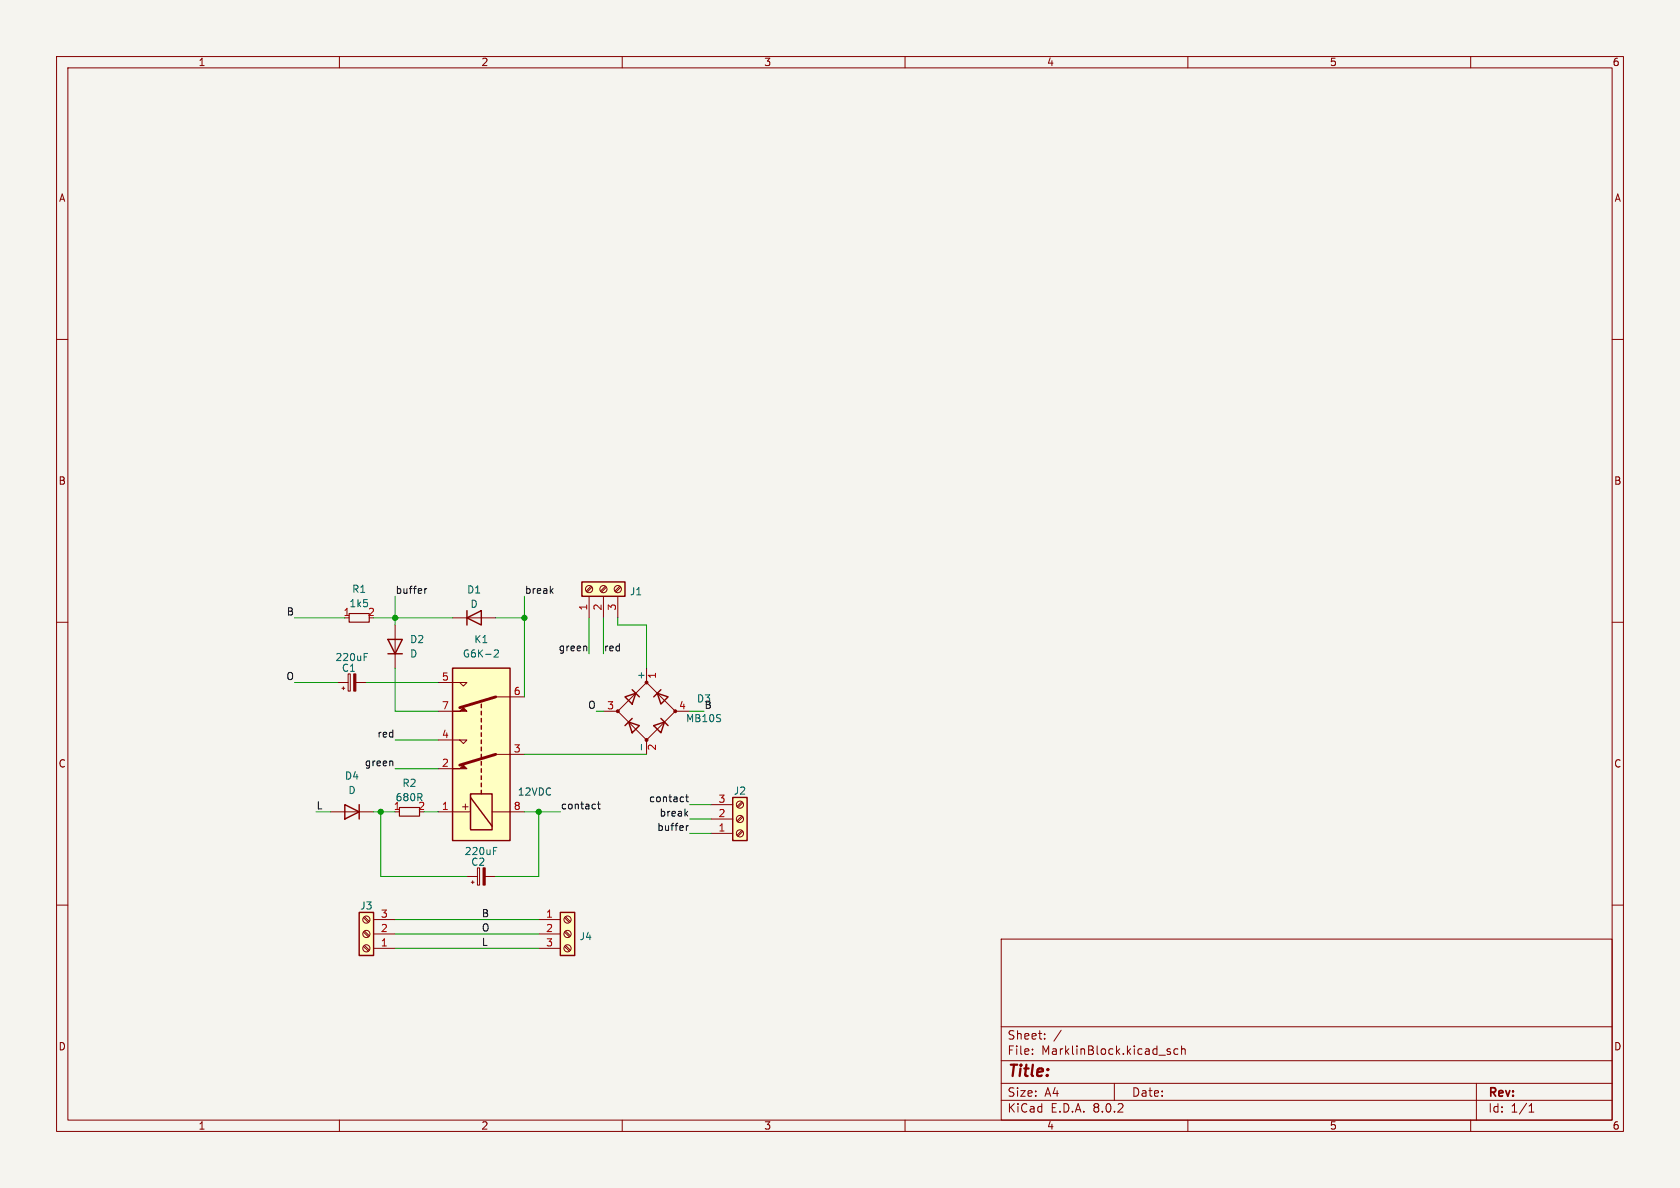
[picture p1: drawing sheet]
(kicad_sch (version 20230121) (generator eeschema)

 (paper "A4")

 (lib_symbols
  (symbol "Connector:Screw_Terminal_01x03" (pin_names (offset 1.016) hide) (in_bom yes) (on_board yes)
   (property "Reference" "J" (at 0 5.08 0) (effects (font (size 1.27 1.27))))
   (property "Value" "Screw_Terminal_01x03" (at 0 -5.08 0) (effects (font (size 1.27 1.27))))
   (property "Footprint" "" (at 0 0 0) (effects (font (size 1.27 1.27)) hide))
   (property "Datasheet" "~" (at 0 0 0) (effects (font (size 1.27 1.27)) hide))
   (symbol "Screw_Terminal_01x03_1_1"
    (rectangle (start -1.27 3.81) (end 1.27 -3.81) (stroke (width 0.254) (type default)) (fill (type background)))
    (circle (center 0 -2.54) (radius 0.635) (stroke (width 0.1524) (type default)) (fill (type none)))
    (polyline (pts (xy -0.5334 -2.2098) (xy 0.3302 -3.048)) (stroke (width 0.1524) (type default)) (fill (type none)))
    (polyline (pts (xy -0.5334 0.3302) (xy 0.3302 -0.508)) (stroke (width 0.1524) (type default)) (fill (type none)))
    (polyline (pts (xy -0.5334 2.8702) (xy 0.3302 2.032)) (stroke (width 0.1524) (type default)) (fill (type none)))
    (polyline (pts (xy -0.3556 -2.032) (xy 0.508 -2.8702)) (stroke (width 0.1524) (type default)) (fill (type none)))
    (polyline (pts (xy -0.3556 0.508) (xy 0.508 -0.3302)) (stroke (width 0.1524) (type default)) (fill (type none)))
    (polyline (pts (xy -0.3556 3.048) (xy 0.508 2.2098)) (stroke (width 0.1524) (type default)) (fill (type none)))
    (circle (center 0 0) (radius 0.635) (stroke (width 0.1524) (type default)) (fill (type none)))
    (circle (center 0 2.54) (radius 0.635) (stroke (width 0.1524) (type default)) (fill (type none)))
    (pin passive line (at -5.08 2.54 0) (length 3.81) (name "Pin_1" (effects (font (size 1.27 1.27)))) (number "1" (effects (font (size 1.27 1.27)))))
    (pin passive line (at -5.08 0 0) (length 3.81) (name "Pin_2" (effects (font (size 1.27 1.27)))) (number "2" (effects (font (size 1.27 1.27)))))
    (pin passive line (at -5.08 -2.54 0) (length 3.81) (name "Pin_3" (effects (font (size 1.27 1.27)))) (number "3" (effects (font (size 1.27 1.27)))))))
  (symbol "Device:C_Polarized_Small" (pin_numbers hide) (pin_names (offset 0.254) hide) (in_bom yes) (on_board yes)
   (property "Reference" "C" (at 0.254 1.778 0) (effects (font (size 1.27 1.27)) (justify left)))
   (property "Value" "C_Polarized_Small" (at 0.254 -2.032 0) (effects (font (size 1.27 1.27)) (justify left)))
   (property "Footprint" "" (at 0 0 0) (effects (font (size 1.27 1.27)) hide))
   (property "Datasheet" "~" (at 0 0 0) (effects (font (size 1.27 1.27)) hide))
   (symbol "C_Polarized_Small_0_1"
    (rectangle (start -1.524 -0.3048) (end 1.524 -0.6858) (stroke (width 0) (type default)) (fill (type outline)))
    (rectangle (start -1.524 0.6858) (end 1.524 0.3048) (stroke (width 0) (type default)) (fill (type none)))
    (polyline (pts (xy -1.27 1.524) (xy -0.762 1.524)) (stroke (width 0) (type default)) (fill (type none)))
    (polyline (pts (xy -1.016 1.27) (xy -1.016 1.778)) (stroke (width 0) (type default)) (fill (type none))))
   (symbol "C_Polarized_Small_1_1"
    (pin passive line (at 0 2.54 270) (length 1.8542) (name "~" (effects (font (size 1.27 1.27)))) (number "1" (effects (font (size 1.27 1.27)))))
    (pin passive line (at 0 -2.54 90) (length 1.8542) (name "~" (effects (font (size 1.27 1.27)))) (number "2" (effects (font (size 1.27 1.27)))))))
  (symbol "Device:D" (pin_numbers hide) (pin_names (offset 1.016) hide) (in_bom yes) (on_board yes)
   (property "Reference" "D" (at 0 2.54 0) (effects (font (size 1.27 1.27))))
   (property "Value" "D" (at 0 -2.54 0) (effects (font (size 1.27 1.27))))
   (property "Footprint" "" (at 0 0 0) (effects (font (size 1.27 1.27)) hide))
   (property "Datasheet" "~" (at 0 0 0) (effects (font (size 1.27 1.27)) hide))
   (symbol "D_0_1"
    (polyline (pts (xy -1.27 1.27) (xy -1.27 -1.27)) (stroke (width 0.254) (type default)) (fill (type none)))
    (polyline (pts (xy 1.27 0) (xy -1.27 0)) (stroke (width 0) (type default)) (fill (type none)))
    (polyline (pts (xy 1.27 1.27) (xy 1.27 -1.27) (xy -1.27 0) (xy 1.27 1.27)) (stroke (width 0.254) (type default)) (fill (type none))))
   (symbol "D_1_1"
    (pin passive line (at -3.81 0 0) (length 2.54) (name "K" (effects (font (size 1.27 1.27)))) (number "1" (effects (font (size 1.27 1.27)))))
    (pin passive line (at 3.81 0 180) (length 2.54) (name "A" (effects (font (size 1.27 1.27)))) (number "2" (effects (font (size 1.27 1.27)))))))
  (symbol "Relay:G6K-2" (in_bom yes) (on_board yes)
   (property "Reference" "K" (at 16.51 3.81 0) (effects (font (size 1.27 1.27)) (justify left)))
   (property "Value" "G6K-2" (at 16.51 1.27 0) (effects (font (size 1.27 1.27)) (justify left)))
   (property "Footprint" "" (at 0 0 0) (effects (font (size 1.27 1.27)) (justify left) hide))
   (property "Datasheet" "http://omronfs.omron.com/en_US/ecb/products/pdf/en-g6k.pdf" (at 0 0 0) (effects (font (size 1.27 1.27)) hide))
   (symbol "G6K-2_0_0"
    (text "+" (at -9.271 2.921 0) (effects (font (size 1.27 1.27)))))
   (symbol "G6K-2_0_1"
    (rectangle (start -15.24 5.08) (end 15.24 -5.08) (stroke (width 0.254) (type default)) (fill (type background)))
    (rectangle (start -13.335 1.905) (end -6.985 -1.905) (stroke (width 0.254) (type default)) (fill (type none)))
    (polyline (pts (xy -12.7 -1.905) (xy -7.62 1.905)) (stroke (width 0.254) (type default)) (fill (type none)))
    (polyline (pts (xy -10.16 -5.08) (xy -10.16 -1.905)) (stroke (width 0) (type default)) (fill (type none)))
    (polyline (pts (xy -10.16 5.08) (xy -10.16 1.905)) (stroke (width 0) (type default)) (fill (type none)))
    (polyline (pts (xy -6.985 0) (xy -6.35 0)) (stroke (width 0.254) (type default)) (fill (type none)))
    (polyline (pts (xy -5.715 0) (xy -5.08 0)) (stroke (width 0.254) (type default)) (fill (type none)))
    (polyline (pts (xy -4.445 0) (xy -3.81 0)) (stroke (width 0.254) (type default)) (fill (type none)))
    (polyline (pts (xy -3.175 0) (xy -2.54 0)) (stroke (width 0.254) (type default)) (fill (type none)))
    (polyline (pts (xy -1.905 0) (xy -1.27 0)) (stroke (width 0.254) (type default)) (fill (type none)))
    (polyline (pts (xy -0.635 0) (xy 0 0)) (stroke (width 0.254) (type default)) (fill (type none)))
    (polyline (pts (xy 0 -2.54) (xy -1.905 3.81)) (stroke (width 0.508) (type default)) (fill (type none)))
    (polyline (pts (xy 0 -2.54) (xy 0 -5.08)) (stroke (width 0) (type default)) (fill (type none)))
    (polyline (pts (xy 0.635 0) (xy 1.27 0)) (stroke (width 0.254) (type default)) (fill (type none)))
    (polyline (pts (xy 1.905 0) (xy 2.54 0)) (stroke (width 0.254) (type default)) (fill (type none)))
    (polyline (pts (xy 3.175 0) (xy 3.81 0)) (stroke (width 0.254) (type default)) (fill (type none)))
    (polyline (pts (xy 4.445 0) (xy 5.08 0)) (stroke (width 0.254) (type default)) (fill (type none)))
    (polyline (pts (xy 5.715 0) (xy 6.35 0)) (stroke (width 0.254) (type default)) (fill (type none)))
    (polyline (pts (xy 6.985 0) (xy 7.62 0)) (stroke (width 0.254) (type default)) (fill (type none)))
    (polyline (pts (xy 8.255 0) (xy 8.89 0)) (stroke (width 0.254) (type default)) (fill (type none)))
    (polyline (pts (xy 10.16 -2.54) (xy 8.255 3.81)) (stroke (width 0.508) (type default)) (fill (type none)))
    (polyline (pts (xy 10.16 -2.54) (xy 10.16 -5.08)) (stroke (width 0) (type default)) (fill (type none)))
    (polyline (pts (xy -2.54 5.08) (xy -2.54 2.54) (xy -1.905 3.175) (xy -2.54 3.81)) (stroke (width 0) (type default)) (fill (type outline)))
    (polyline (pts (xy 2.54 5.08) (xy 2.54 2.54) (xy 1.905 3.175) (xy 2.54 3.81)) (stroke (width 0) (type default)) (fill (type none)))
    (polyline (pts (xy 7.62 5.08) (xy 7.62 2.54) (xy 8.255 3.175) (xy 7.62 3.81)) (stroke (width 0) (type default)) (fill (type outline)))
    (polyline (pts (xy 12.7 5.08) (xy 12.7 2.54) (xy 12.065 3.175) (xy 12.7 3.81)) (stroke (width 0) (type default)) (fill (type none))))
   (symbol "G6K-2_1_1"
    (pin passive line (at -10.16 7.62 270) (length 2.54) (name "~" (effects (font (size 1.27 1.27)))) (number "1" (effects (font (size 1.27 1.27)))))
    (pin passive line (at -2.54 7.62 270) (length 2.54) (name "~" (effects (font (size 1.27 1.27)))) (number "2" (effects (font (size 1.27 1.27)))))
    (pin passive line (at 0 -7.62 90) (length 2.54) (name "~" (effects (font (size 1.27 1.27)))) (number "3" (effects (font (size 1.27 1.27)))))
    (pin passive line (at 2.54 7.62 270) (length 2.54) (name "~" (effects (font (size 1.27 1.27)))) (number "4" (effects (font (size 1.27 1.27)))))
    (pin passive line (at 12.7 7.62 270) (length 2.54) (name "~" (effects (font (size 1.27 1.27)))) (number "5" (effects (font (size 1.27 1.27)))))
    (pin passive line (at 10.16 -7.62 90) (length 2.54) (name "~" (effects (font (size 1.27 1.27)))) (number "6" (effects (font (size 1.27 1.27)))))
    (pin passive line (at 7.62 7.62 270) (length 2.54) (name "~" (effects (font (size 1.27 1.27)))) (number "7" (effects (font (size 1.27 1.27)))))
    (pin passive line (at -10.16 -7.62 90) (length 2.54) (name "~" (effects (font (size 1.27 1.27)))) (number "8" (effects (font (size 1.27 1.27)))))))
  (symbol "custom_kicad_lib_sk:MB10S" (pin_names (offset 0)) (in_bom yes) (on_board yes)
   (property "Reference" "D" (at 2.54 6.985 0) (effects (font (size 1.27 1.27)) (justify left)))
   (property "Value" "MB10S" (at 2.54 5.08 0) (effects (font (size 1.27 1.27)) (justify left)))
   (property "Footprint" "Package_TO_SOT_SMD:TO-269AA" (at 0 0 0) (effects (font (size 1.27 1.27)) hide))
   (property "Datasheet" "~" (at 0 0 0) (effects (font (size 1.27 1.27)) hide))
   (property "JLCPCB Part#" "C2488" (at 0 0 0) (effects (font (size 1.27 1.27)) hide))
   (symbol "MB10S_0_1"
    (circle (center -5.08 0) (radius 0.254) (stroke (width 0) (type default)) (fill (type outline)))
    (circle (center 0 -5.08) (radius 0.254) (stroke (width 0) (type default)) (fill (type outline)))
    (polyline (pts (xy -2.54 3.81) (xy -1.27 2.54)) (stroke (width 0.254) (type default)) (fill (type none)))
    (polyline (pts (xy -1.27 -2.54) (xy -2.54 -3.81)) (stroke (width 0.254) (type default)) (fill (type none)))
    (polyline (pts (xy 2.54 -1.27) (xy 3.81 -2.54)) (stroke (width 0.254) (type default)) (fill (type none)))
    (polyline (pts (xy 2.54 1.27) (xy 3.81 2.54)) (stroke (width 0.254) (type default)) (fill (type none)))
    (polyline (pts (xy -3.81 2.54) (xy -2.54 1.27) (xy -1.905 3.175) (xy -3.81 2.54)) (stroke (width 0.254) (type default)) (fill (type none)))
    (polyline (pts (xy -2.54 -1.27) (xy -3.81 -2.54) (xy -1.905 -3.175) (xy -2.54 -1.27)) (stroke (width 0.254) (type default)) (fill (type none)))
    (polyline (pts (xy 1.27 2.54) (xy 2.54 3.81) (xy 3.175 1.905) (xy 1.27 2.54)) (stroke (width 0.254) (type default)) (fill (type none)))
    (polyline (pts (xy 3.175 -1.905) (xy 1.27 -2.54) (xy 2.54 -3.81) (xy 3.175 -1.905)) (stroke (width 0.254) (type default)) (fill (type none)))
    (polyline (pts (xy -5.08 0) (xy 0 -5.08) (xy 5.08 0) (xy 0 5.08) (xy -5.08 0)) (stroke (width 0) (type default)) (fill (type none)))
    (circle (center 0 5.08) (radius 0.254) (stroke (width 0) (type default)) (fill (type outline)))
    (circle (center 5.08 0) (radius 0.254) (stroke (width 0) (type default)) (fill (type outline))))
   (symbol "MB10S_1_1"
    (pin passive line (at 7.62 0 180) (length 2.54) (name "+" (effects (font (size 1.27 1.27)))) (number "1" (effects (font (size 1.27 1.27)))))
    (pin passive line (at -7.62 0 0) (length 2.54) (name "-" (effects (font (size 1.27 1.27)))) (number "2" (effects (font (size 1.27 1.27)))))
    (pin passive line (at 0 7.62 270) (length 2.54) (name "~" (effects (font (size 1.27 1.27)))) (number "3" (effects (font (size 1.27 1.27)))))
    (pin passive line (at 0 -7.62 90) (length 2.54) (name "~" (effects (font (size 1.27 1.27)))) (number "4" (effects (font (size 1.27 1.27)))))))
  (symbol "resistors_0603:R_680R_0603" (in_bom yes) (on_board yes)
   (property "Reference" "R" (at 1.27 2.54 0) (effects (font (size 1.27 1.27))))
   (property "Value" "680R" (at 2.54 -2.54 0) (effects (font (size 1.27 1.27))))
   (property "Footprint" "custom_kicad_lib_sk:R_0603_smalltext" (at 2.54 2.54 0) (effects (font (size 1.27 1.27)) hide))
   (property "Datasheet" "" (at -2.54 0 0) (effects (font (size 1.27 1.27)) hide))
   (property "JLCPCB Part#" "C17798" (at 0 0 0) (effects (font (size 1.27 1.27)) hide))
   (symbol "R_680R_0603_0_1"
    (rectangle (start -0.762 1.778) (end 0.762 -1.778) (stroke (width 0.2032) (type default)) (fill (type none))))
   (symbol "R_680R_0603_1_1"
    (pin passive line (at 0 2.54 270) (length 0.762) (name "~" (effects (font (size 1.27 1.27)))) (number "1" (effects (font (size 1.27 1.27)))))
    (pin passive line (at 0 -2.54 90) (length 0.762) (name "~" (effects (font (size 1.27 1.27)))) (number "2" (effects (font (size 1.27 1.27)))))))
  (symbol "resistors_0805:R_1k5_0805" (in_bom yes) (on_board yes)
   (property "Reference" "R" (at 1.27 2.54 0) (effects (font (size 1.27 1.27))))
   (property "Value" "1k5" (at 2.54 -2.54 0) (effects (font (size 1.27 1.27))))
   (property "Footprint" "custom_kicad_lib_sk:R_0805_handsolder-smalltext" (at 2.54 2.54 0) (effects (font (size 1.27 1.27)) hide))
   (property "Datasheet" "" (at -2.54 0 0) (effects (font (size 1.27 1.27)) hide))
   (property "JLCPCB Part#" "C4310" (at 0 0 0) (effects (font (size 1.27 1.27)) hide))
   (symbol "R_1k5_0805_0_1"
    (rectangle (start -0.762 1.778) (end 0.762 -1.778) (stroke (width 0.2032) (type default)) (fill (type none))))
   (symbol "R_1k5_0805_1_1"
    (pin passive line (at 0 2.54 270) (length 0.762) (name "~" (effects (font (size 1.27 1.27)))) (number "1" (effects (font (size 1.27 1.27)))))
    (pin passive line (at 0 -2.54 90) (length 0.762) (name "~" (effects (font (size 1.27 1.27)))) (number "2" (effects (font (size 1.27 1.27))))))))

 (junction (at 69.85 109.22) (diameter 0) (color 0 0 0 0))
 (junction (at 95.25 143.51) (diameter 0) (color 0 0 0 0))
 (junction (at 67.31 143.51) (diameter 0) (color 0 0 0 0))
 (junction (at 92.71 109.22) (diameter 0) (color 0 0 0 0))

 (wire (pts (xy 52.07 120.65) (xy 59.69 120.65)) (stroke (width 0) (type default)))
 (wire (pts (xy 69.85 125.73) (xy 77.47 125.73)) (stroke (width 0) (type default)))
 (wire (pts (xy 77.47 135.89) (xy 69.85 135.89)) (stroke (width 0) (type default)))
 (wire (pts (xy 69.85 162.56) (xy 95.25 162.56)) (stroke (width 0) (type default)))
 (wire (pts (xy 92.71 109.22) (xy 87.63 109.22)) (stroke (width 0) (type default)))
 (wire (pts (xy 104.14 109.22) (xy 104.14 115.57)) (stroke (width 0) (type default)))
 (wire (pts (xy 77.47 130.81) (xy 69.85 130.81)) (stroke (width 0) (type default)))
 (wire (pts (xy 95.25 143.51) (xy 99.06 143.51)) (stroke (width 0) (type default)))
 (wire (pts (xy 125.73 147.32) (xy 121.92 147.32)) (stroke (width 0) (type default)))
 (wire (pts (xy 92.71 143.51) (xy 95.25 143.51)) (stroke (width 0) (type default)))
 (wire (pts (xy 69.85 105.41) (xy 69.85 109.22)) (stroke (width 0) (type default)))
 (wire (pts (xy 125.73 144.78) (xy 121.92 144.78)) (stroke (width 0) (type default)))
 (wire (pts (xy 67.31 143.51) (xy 69.85 143.51)) (stroke (width 0) (type default)))
 (wire (pts (xy 109.22 109.22) (xy 109.22 110.49)) (stroke (width 0) (type default)))
 (wire (pts (xy 69.85 109.22) (xy 69.85 110.49)) (stroke (width 0) (type default)))
 (wire (pts (xy 109.22 110.49) (xy 114.3 110.49)) (stroke (width 0) (type default)))
 (wire (pts (xy 74.93 143.51) (xy 77.47 143.51)) (stroke (width 0) (type default)))
 (wire (pts (xy 64.77 120.65) (xy 77.47 120.65)) (stroke (width 0) (type default)))
 (wire (pts (xy 66.04 143.51) (xy 67.31 143.51)) (stroke (width 0) (type default)))
 (wire (pts (xy 66.04 109.22) (xy 69.85 109.22)) (stroke (width 0) (type default)))
 (wire (pts (xy 80.01 109.22) (xy 69.85 109.22)) (stroke (width 0) (type default)))
 (wire (pts (xy 125.73 142.24) (xy 121.92 142.24)) (stroke (width 0) (type default)))
 (wire (pts (xy 87.63 154.94) (xy 95.25 154.94)) (stroke (width 0) (type default)))
 (wire (pts (xy 114.3 110.49) (xy 114.3 118.11)) (stroke (width 0) (type default)))
 (wire (pts (xy 52.07 109.22) (xy 60.96 109.22)) (stroke (width 0) (type default)))
 (wire (pts (xy 67.31 154.94) (xy 82.55 154.94)) (stroke (width 0) (type default)))
 (wire (pts (xy 92.71 123.19) (xy 92.71 109.22)) (stroke (width 0) (type default)))
 (wire (pts (xy 121.92 125.73) (xy 124.46 125.73)) (stroke (width 0) (type default)))
 (wire (pts (xy 92.71 105.41) (xy 92.71 109.22)) (stroke (width 0) (type default)))
 (wire (pts (xy 67.31 154.94) (xy 67.31 143.51)) (stroke (width 0) (type default)))
 (wire (pts (xy 95.25 154.94) (xy 95.25 143.51)) (stroke (width 0) (type default)))
 (wire (pts (xy 105.41 125.73) (xy 106.68 125.73)) (stroke (width 0) (type default)))
 (wire (pts (xy 69.85 167.64) (xy 95.25 167.64)) (stroke (width 0) (type default)))
 (wire (pts (xy 55.88 143.51) (xy 58.42 143.51)) (stroke (width 0) (type default)))
 (wire (pts (xy 69.85 118.11) (xy 69.85 125.73)) (stroke (width 0) (type default)))
 (wire (pts (xy 92.71 133.35) (xy 114.3 133.35)) (stroke (width 0) (type default)))
 (wire (pts (xy 106.68 109.22) (xy 106.68 115.57)) (stroke (width 0) (type default)))
 (wire (pts (xy 69.85 165.1) (xy 95.25 165.1)) (stroke (width 0) (type default)))

 (text "12VDC" (at 91.44 140.97 0) (effects (font (size 1.27 1.27)) (justify left bottom)))

 (label "B" (at 124.46 125.73 0) (fields_autoplaced) (effects (font (size 1.27 1.27)) (justify left bottom)))
 (label "buffer" (at 121.92 147.32 180) (fields_autoplaced) (effects (font (size 1.27 1.27)) (justify right bottom)))
 (label "B" (at 52.07 109.22 180) (fields_autoplaced) (effects (font (size 1.27 1.27)) (justify right bottom)))
 (label "O" (at 85.09 165.1 0) (fields_autoplaced) (effects (font (size 1.27 1.27)) (justify left bottom)))
 (label "B" (at 85.09 162.56 0) (fields_autoplaced) (effects (font (size 1.27 1.27)) (justify left bottom)))
 (label "L" (at 85.09 167.64 0) (fields_autoplaced) (effects (font (size 1.27 1.27)) (justify left bottom)))
 (label "red" (at 106.68 115.57 0) (fields_autoplaced) (effects (font (size 1.27 1.27)) (justify left bottom)))
 (label "break" (at 92.71 105.41 0) (fields_autoplaced) (effects (font (size 1.27 1.27)) (justify left bottom)))
 (label "O" (at 105.41 125.73 180) (fields_autoplaced) (effects (font (size 1.27 1.27)) (justify right bottom)))
 (label "red" (at 69.85 130.81 180) (fields_autoplaced) (effects (font (size 1.27 1.27)) (justify right bottom)))
 (label "L" (at 55.88 143.51 0) (fields_autoplaced) (effects (font (size 1.27 1.27)) (justify left bottom)))
 (label "contact" (at 99.06 143.51 0) (fields_autoplaced) (effects (font (size 1.27 1.27)) (justify left bottom)))
 (label "contact" (at 121.92 142.24 180) (fields_autoplaced) (effects (font (size 1.27 1.27)) (justify right bottom)))
 (label "O" (at 52.07 120.65 180) (fields_autoplaced) (effects (font (size 1.27 1.27)) (justify right bottom)))
 (label "buffer" (at 69.85 105.41 0) (fields_autoplaced) (effects (font (size 1.27 1.27)) (justify left bottom)))
 (label "break" (at 121.92 144.78 180) (fields_autoplaced) (effects (font (size 1.27 1.27)) (justify right bottom)))
 (label "green" (at 104.14 115.57 180) (fields_autoplaced) (effects (font (size 1.27 1.27)) (justify right bottom)))
 (label "green" (at 69.85 135.89 180) (fields_autoplaced) (effects (font (size 1.27 1.27)) (justify right bottom)))

 (symbol (lib_id "Device:D") (at 69.85 114.3 90) (unit 1) (in_bom yes) (on_board yes) (dnp no) (fields_autoplaced)
  (property "Reference" "D2" (at 72.39 113.03 90) (effects (font (size 1.27 1.27)) (justify right)))
  (property "Value" "D" (at 72.39 115.57 90) (effects (font (size 1.27 1.27)) (justify right)))
  (property "Footprint" "Diode_SMD:D_SOD-123F" (at 69.85 114.3 0) (effects (font (size 1.27 1.27)) hide))
  (property "Datasheet" "~" (at 69.85 114.3 0) (effects (font (size 1.27 1.27)) hide))
  (property "JLCPCB Part#" "C64898" (at 69.85 114.3 0) (effects (font (size 1.27 1.27)) hide)) (pin "1") (pin "2"))

 (symbol (lib_id "Device:C_Polarized_Small") (at 85.09 154.94 90) (unit 1) (in_bom yes) (on_board yes) (dnp no)
  (property "Reference" "C2" (at 84.5439 152.3802 90) (effects (font (size 1.27 1.27))))
  (property "Value" "220uF" (at 85.09 150.495 90) (effects (font (size 1.27 1.27))))
  (property "Footprint" "Capacitor_SMD:CP_Elec_8x10" (at 85.09 154.94 0) (effects (font (size 1.27 1.27)) hide))
  (property "Datasheet" "~" (at 85.09 154.94 0) (effects (font (size 1.27 1.27)) hide))
  (property "JLCPCB Part#" "C136294" (at 85.09 154.94 90) (effects (font (size 1.27 1.27)) hide)) (pin "1") (pin "2"))

 (symbol (lib_id "Connector:Screw_Terminal_01x03") (at 130.81 144.78 0) (mirror x) (unit 1) (in_bom yes) (on_board yes) (dnp no) (fields_autoplaced)
  (property "Reference" "J2" (at 130.81 139.8072 0) (effects (font (size 1.27 1.27))))
  (property "Value" "Screw_Terminal_01x03" (at 132.842 143.0778 0) (effects (font (size 1.27 1.27)) (justify left) hide))
  (property "Footprint" "Connector_Phoenix_MC:PhoenixContact_MC_1,5_3-G-3.81_1x03_P3.81mm_Horizontal" (at 130.81 144.78 0) (effects (font (size 1.27 1.27)) hide))
  (property "Datasheet" "~" (at 130.81 144.78 0) (effects (font (size 1.27 1.27)) hide)) (pin "1") (pin "2") (pin "3"))

 (symbol (lib_id "Relay:G6K-2") (at 85.09 133.35 90) (unit 1) (in_bom yes) (on_board yes) (dnp no) (fields_autoplaced)
  (property "Reference" "K1" (at 85.09 113.03 90) (effects (font (size 1.27 1.27))))
  (property "Value" "G6K-2" (at 85.09 115.57 90) (effects (font (size 1.27 1.27))))
  (property "Footprint" "Relay_SMD:Relay_DPDT_Omron_G6K-2F-Y" (at 85.09 133.35 0) (effects (font (size 1.27 1.27)) (justify left) hide))
  (property "Datasheet" "http://omronfs.omron.com/en_US/ecb/products/pdf/en-g6k.pdf" (at 85.09 133.35 0) (effects (font (size 1.27 1.27)) hide))
  (property "JLCPCB Part#" "C397192" (at 85.09 133.35 90) (effects (font (size 1.27 1.27)) hide)) (pin "1") (pin "2") (pin "3") (pin "4") (pin "5") (pin "6") (pin "7") (pin "8"))

 (symbol (lib_id "custom_kicad_lib_sk:MB10S") (at 114.3 125.73 90) (unit 1) (in_bom yes) (on_board yes) (dnp no)
  (property "Reference" "D3" (at 124.46 123.5141 90) (effects (font (size 1.27 1.27))))
  (property "Value" "MB10S" (at 124.46 127 90) (effects (font (size 1.27 1.27))))
  (property "Footprint" "Package_TO_SOT_SMD:TO-269AA" (at 114.3 125.73 0) (effects (font (size 1.27 1.27)) hide))
  (property "Datasheet" "~" (at 114.3 125.73 0) (effects (font (size 1.27 1.27)) hide))
  (property "JLCPCB Part#" "C2488" (at 114.3 125.73 0) (effects (font (size 1.27 1.27)) hide)) (pin "1") (pin "2") (pin "3") (pin "4"))

 (symbol (lib_id "resistors_0603:R_680R_0603") (at 72.39 143.51 90) (unit 1) (in_bom yes) (on_board yes) (dnp no) (fields_autoplaced)
  (property "Reference" "R2" (at 72.39 138.43 90) (effects (font (size 1.27 1.27))))
  (property "Value" "680R" (at 72.39 140.97 90) (effects (font (size 1.27 1.27))))
  (property "Footprint" "custom_kicad_lib_sk:R_0603_smalltext" (at 69.85 140.97 0) (effects (font (size 1.27 1.27)) hide))
  (property "Datasheet" "" (at 72.39 146.05 0) (effects (font (size 1.27 1.27)) hide))
  (property "JLCPCB Part#" "C17798" (at 72.39 143.51 0) (effects (font (size 1.27 1.27)) hide)) (pin "1") (pin "2"))

 (symbol (lib_id "Connector:Screw_Terminal_01x03") (at 106.68 104.14 90) (unit 1) (in_bom yes) (on_board yes) (dnp no) (fields_autoplaced)
  (property "Reference" "J1" (at 111.252 104.5738 90) (effects (font (size 1.27 1.27)) (justify right)))
  (property "Value" "Screw_Terminal_01x03" (at 108.3822 102.108 0) (effects (font (size 1.27 1.27)) (justify left) hide))
  (property "Footprint" "Connector_Phoenix_MC:PhoenixContact_MC_1,5_3-G-3.81_1x03_P3.81mm_Horizontal" (at 106.68 104.14 0) (effects (font (size 1.27 1.27)) hide))
  (property "Datasheet" "~" (at 106.68 104.14 0) (effects (font (size 1.27 1.27)) hide)) (pin "1") (pin "2") (pin "3"))

 (symbol (lib_id "Connector:Screw_Terminal_01x03") (at 100.33 165.1 0) (unit 1) (in_bom yes) (on_board yes) (dnp no) (fields_autoplaced)
  (property "Reference" "J4" (at 102.362 165.5338 0) (effects (font (size 1.27 1.27)) (justify left)))
  (property "Value" "Screw_Terminal_01x03" (at 102.362 166.8022 0) (effects (font (size 1.27 1.27)) (justify left) hide))
  (property "Footprint" "Connector_Phoenix_MC:PhoenixContact_MC_1,5_3-G-3.81_1x03_P3.81mm_Horizontal" (at 100.33 165.1 0) (effects (font (size 1.27 1.27)) hide))
  (property "Datasheet" "~" (at 100.33 165.1 0) (effects (font (size 1.27 1.27)) hide)) (pin "1") (pin "2") (pin "3"))

 (symbol (lib_id "Device:C_Polarized_Small") (at 62.23 120.65 90) (unit 1) (in_bom yes) (on_board yes) (dnp no)
  (property "Reference" "C1" (at 61.6839 118.0902 90) (effects (font (size 1.27 1.27))))
  (property "Value" "220uF" (at 62.23 116.205 90) (effects (font (size 1.27 1.27))))
  (property "Footprint" "Capacitor_SMD:CP_Elec_8x10" (at 62.23 120.65 0) (effects (font (size 1.27 1.27)) hide))
  (property "Datasheet" "~" (at 62.23 120.65 0) (effects (font (size 1.27 1.27)) hide))
  (property "JLCPCB Part#" "C136294" (at 62.23 120.65 90) (effects (font (size 1.27 1.27)) hide)) (pin "1") (pin "2"))

 (symbol (lib_id "Device:D") (at 62.23 143.51 180) (unit 1) (in_bom yes) (on_board yes) (dnp no) (fields_autoplaced)
  (property "Reference" "D4" (at 62.23 137.16 0) (effects (font (size 1.27 1.27))))
  (property "Value" "D" (at 62.23 139.7 0) (effects (font (size 1.27 1.27))))
  (property "Footprint" "Diode_SMD:D_SOD-123F" (at 62.23 143.51 0) (effects (font (size 1.27 1.27)) hide))
  (property "Datasheet" "~" (at 62.23 143.51 0) (effects (font (size 1.27 1.27)) hide))
  (property "JLCPCB Part#" "C64898" (at 62.23 143.51 0) (effects (font (size 1.27 1.27)) hide)) (pin "1") (pin "2"))

 (symbol (lib_id "Connector:Screw_Terminal_01x03") (at 64.77 165.1 180) (unit 1) (in_bom yes) (on_board yes) (dnp no) (fields_autoplaced)
  (property "Reference" "J3" (at 64.77 160.1272 0) (effects (font (size 1.27 1.27))))
  (property "Value" "Screw_Terminal_01x03" (at 64.77 160.1271 0) (effects (font (size 1.27 1.27)) hide))
  (property "Footprint" "Connector_Phoenix_MC:PhoenixContact_MC_1,5_3-G-3.81_1x03_P3.81mm_Horizontal" (at 64.77 165.1 0) (effects (font (size 1.27 1.27)) hide))
  (property "Datasheet" "~" (at 64.77 165.1 0) (effects (font (size 1.27 1.27)) hide)) (pin "1") (pin "2") (pin "3"))

 (symbol (lib_id "Device:D") (at 83.82 109.22 0) (unit 1) (in_bom yes) (on_board yes) (dnp no) (fields_autoplaced)
  (property "Reference" "D1" (at 83.82 104.2502 0) (effects (font (size 1.27 1.27))))
  (property "Value" "D" (at 83.82 106.7871 0) (effects (font (size 1.27 1.27))))
  (property "Footprint" "Diode_SMD:D_SOD-123F" (at 83.82 109.22 0) (effects (font (size 1.27 1.27)) hide))
  (property "Datasheet" "~" (at 83.82 109.22 0) (effects (font (size 1.27 1.27)) hide))
  (property "JLCPCB Part#" "C64898" (at 83.82 109.22 0) (effects (font (size 1.27 1.27)) hide)) (pin "1") (pin "2"))

 (symbol (lib_id "resistors_0805:R_1k5_0805") (at 63.5 109.22 90) (unit 1) (in_bom yes) (on_board yes) (dnp no) (fields_autoplaced)
  (property "Reference" "R1" (at 63.5 104.14 90) (effects (font (size 1.27 1.27))))
  (property "Value" "1k5" (at 63.5 106.68 90) (effects (font (size 1.27 1.27))))
  (property "Footprint" "custom_kicad_lib_sk:R_0805_handsolder-smalltext" (at 60.96 106.68 0) (effects (font (size 1.27 1.27)) hide))
  (property "Datasheet" "" (at 63.5 111.76 0) (effects (font (size 1.27 1.27)) hide))
  (property "JLCPCB Part#" "C4310" (at 63.5 109.22 0) (effects (font (size 1.27 1.27)) hide)) (pin "1") (pin "2"))

 (sheet_instances (path "" (page "1"))))
